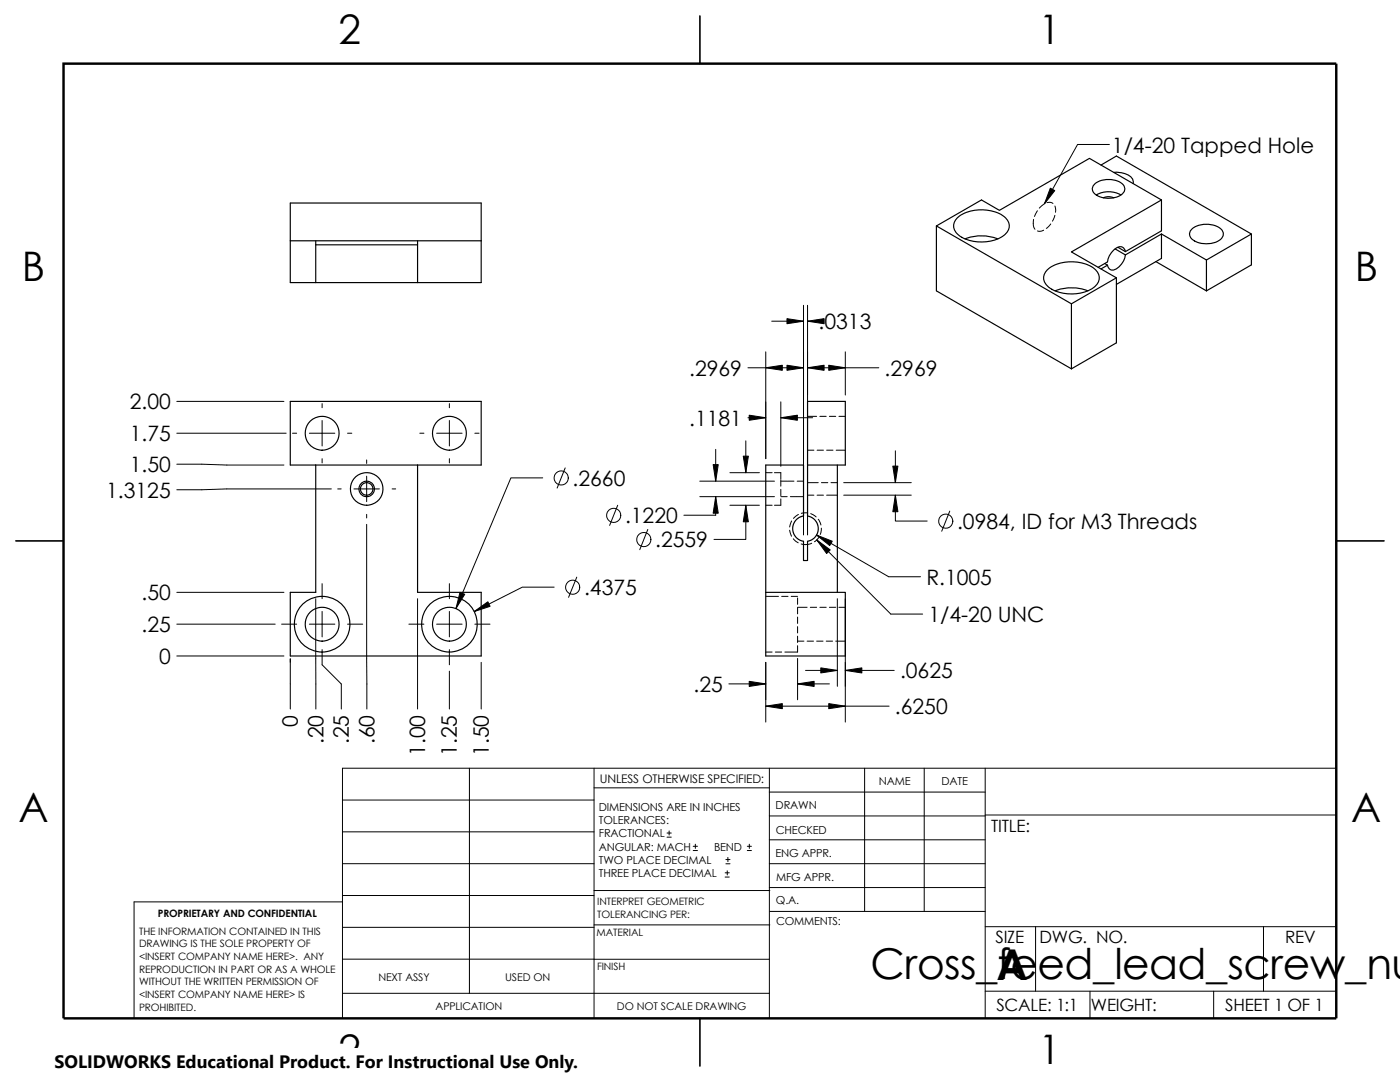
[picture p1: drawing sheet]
<svg xmlns="http://www.w3.org/2000/svg" width="279mm" height="216mm" viewBox="0 0 279 216" stroke-linecap="round" stroke-linejoin="round" font-family="sans-serif">
<g fill="none" stroke="#000" stroke-width=".2">
<path d="M221.4 28.8h-6.3l-6.7 11.9M206.3 43.8l-.1 1.2 .3 .7M207 42.1l-.6 1.1M208.3 45.9l-.8 .3-.4-.1M208.4 40.7l-1 .8M208.9 40.4h.8l.4 .2M209.7 44.7l-.9 .9M210.5 41.1l.2 1.3M210.5 43l-.5 1.1M149.3 73.4h11.1M152.8 70.2v21.3M154 64.1h6.4"/>
<path d="M160.4 60.9v45.8M161.2 60.9v45.8M161.2 64.1h1M161.2 73.4h14.2M168.7 70.2v8.6M35.3 86.4h21.8M35.3 80.1h21.4M35.3 92.6l21.4 .2M58.4 86.4h.8M61.7 86.4h5.1M64.3 80.5v.9M64.3 83.9v5.1"/>
<path d="M64.3 91.5v.9M66.1 97.6h-20.8l-10 .1M67.4 97.6h.7M69.4 86.4h.8M70.6 97.6h5.1M73.2 91.8v.7M73.2 95v5.1M78.3 97.6h.7M83.8 86.4h.8M87.1 86.4h5.1M89.7 80.5v.9M89.7 83.9v5.1"/>
<path d="M89.7 91.5v.9M94.8 86.4h.8M108.3 95.4h-6.3l-11 26M112.8 93.4l-1.6 4M139.7 99.1h14.9M139.7 96h14.9M142.8 89.7v6.3M142.8 99.1v3.7h-6.3M145.7 94.3h5.9M148.8 88v6.3M149.3 83.4h3.5M152.8 94.3h1.3"/>
<path d="M154.6 94.3h1.2v1.3M155.8 99.5v1.3h-1.2M155.8 97.6v1.3M155.8 95.7v1.3M155.8 80.2v12.8M155.8 83.4h6.4M155.8 99.1h1.3M155.8 96h1.3M157.2 96h1.3M157.7 99.1h1.3M159.1 99.1h1.3M159.1 96h1.3"/>
<path d="M161.2 89.8h1.2M161.2 83.1h1.8M161.2 96.3h2.1M161.2 98.8h1.2M163.1 89.8h1.2M163.1 98.8h1.2M163.6 83.1h1.3M163.9 96.3h1.3M165 89.8h1.2M165 98.8h2.1M165.5 83.1h1.3M165.8 96.3h1.3"/>
<path d="M166.9 89.8h1.8M167.4 83.1h1.3M168.4 98.8h13.5M168.4 96.3h13.5M178.7 90v6.3M178.7 98.8v5.2h6.3M35.3 118.2h21.4M63 119.5v22M64.3 116.5v3M73.2 102.6v.8M73.2 104.6v36.9M83.3 119.5v22"/>
<path d="M89.7 116.5v3M110.6 117.2h-6.4l-9.6 4.8M115.1 115.2l-1.6 4M123.3 100.8l-1.6 4M129.3 105.6l-1.6 4.1M145.7 100.8h5.9M148.8 100.8v6.8h-6.3M152.8 100.8h1.3M152.8 119h2.6M156 119h1.3M157.6 105.8l.4 1.2M157.9 119h1.3"/>
<path d="M158 103.9l-.4 1.3M158.3 107.5l1 .8M159.2 119.3v1.3M159.3 102.7l-1 .7M161.2 102.3l-1.3 .1M161.8 102.5l1.1 .6M162 108.4l-1.2 .3-.9-.2M163 106.8l14.4 8.3h6.3M163 107.7l14.8 14.8h6.3M163.3 103.6l.5 1.2M163.4 107.2l-.9 .9M163.9 105.4l-.2 1.2"/>
<path d="M167.1 119.5v17.4M168.7 119.5v24.6M189.5 102l-1.6 4M35.3 130.9h21.4M35.3 124.5h19.6M56.2 124.5h3M57.9 131.5v10M61.7 124.5h5.1M64.3 129.6v3.1l3.8 3.8v5M64.3 122v5.1M69.4 124.5h3M81.6 124.5h3"/>
<path d="M87.1 124.5h5.1M89.7 122v5.1M89.7 129.6v3.1M89.7 133.9v7.6M94.8 124.5h3M96 132.2v9.3M145.5 136.5h7.3M152.8 130.1h1.3M152.8 132.2v11.9M154.7 130.1h1.3M159.2 121.2h1.9M159.2 128.8v1.3h-2.6"/>
<path d="M159.2 126.9v1.3M159.2 125v1.3M159.2 123.1v1.3M159.2 121.2v1.3M159.2 127.9h1.2M159.2 131.4v8.2M159.2 136.5h6.3M160.8 133.8h6.3M161.1 127.9h1.2M161.7 121.2h1.3M163 127.9h1.3M163.6 121.2h1.3"/>
<path d="M164.9 127.9h1.3M165.5 121.2h1.3M166.8 127.9h1.9M167.4 121.2h1.3M168.7 133.8h9.8M68.3 159.6h50.3M93.7 153.3v44.9M118.6 153.3v49.9M118.6 157.2h34.9M152.8 140.9h24.6M153.5 153.3v49.9M153.5 158.1h43.1"/>
<path d="M172.6 153.3v28.6M184.4 153.3v28.6M196.6 153.3v49.9M266.7 153.3h-198.4v49.9M68.3 180h-41.5v23.2M68.3 166h50.3M68.3 178.7h50.3M68.3 172.3h50.3M118.6 177.7h35M133.1 167h.9M133.1 166.2h.9M133.5 165.8v.8"/>
<path d="M138.3 169.7h.9M138.3 168.9h.9M138.8 168.4v.9M144.7 175h.8M144.7 174.2h.8M144.9 172.4h.8M144.9 171.5h.8M145.1 173.8v.8M145.3 171.1v.8M149.1 169.7h.9M149.1 168.9h.9M149.5 168.4v.9"/>
<path d="M153.5 162.8h43.1M153.5 172.3h43.1M153.5 177.1h43.1M153.5 167.6h43.1M196.6 162.6h70.1M68.3 198.2h85.2M68.3 185h50.3M68.3 191.4h85.2M118.6 184.6h35M153.6 181.9h43M196.6 197.8h70.1M196.6 184.9h70.1"/>
<path d="M206.7 184.9v12.9M217.5 197.8v5.4M242.2 197.8v5.4M252.2 184.9v12.9"/>
<circle cx="112" cy="95.4" r="1.41"/>
<circle cx="114.3" cy="117.2" r="1.41"/>
<circle cx="122.5" cy="102.8" r="1.41"/>
<circle cx="128.5" cy="107.7" r="1.41"/>
<circle cx="188.7" cy="104" r="1.41"/>
</g>
<g fill="none" stroke="#000" stroke-width=".23">
<path d="M139.7 3.2v9.5M218.5 36.7a4.7 4.7 0 0 1 5.6 .1 1.39 1.39 0 0 1-.6 2.3 4.6 4.6 0 0 1-5.2-.6 1.22 1.22 0 0 1 .2-1.8zM218.8 38.9a5 5 0 0 1 4.9 0M219.7 32.9l3.1-1.8 26.9 15.6-8.9 5.2M220.2 39.5l1.2-.2 .9 .2M222.3 34.4a4.6 4.6 0 0 1 3.6 1.1l.2 .5v.6M231.8 39.9l-14.4-8.3-17.9 10.4-3.6-2.1-9 5.2M231.8 39.9l-18 10.4 9 5.1M231.8 39.9v6.2l-7.2 4.1M57.9 40.5h38.1v15.9h-38.1zM57.9 48h38.1M63 48.9h20.3"/>
<path d="M63 48v8.4M83.3 48v8.4M186.9 45.1l26.9 15.5v13M186.9 45.1v12.9l26.9 15.6M191.2 43.3a8.2 8.2 0 0 1 9.2-.1 2.28 2.28 0 0 1-.4 4 8.1 8.1 0 0 1-9-.5 2.13 2.13 0 0 1 .2-3.4zM192.6 47.7a9 9 0 0 1 6.5 0M209.2 53.7a8.2 8.2 0 0 1 9.2-.1 2.29 2.29 0 0 1-.5 4 8.1 8.1 0 0 1-8.9-.6 2.12 2.12 0 0 1 .2-3.3zM210.6 58a9 9 0 0 1 6.5 0M220.5 52.6l.5 .3M221 52.9l-1.3 .8M222.5 49.7l2.1 1.2M222.8 55.4l-9 5.2"/>
<path d="M222.8 55.4v13l-9 5.2M223.1 49.3l1.5 .9M224.6 50.9a3.8 3.8 0 0 1-2.3 3h-.5l-.4-.2-.4-.8M224.6 50.2a1.09 1.09 0 0 0-.7-.9 1.09 1.09 0 0 0-1.1 .2 4 4 0 0 0-1.8 2.8l-1.8 1M230.7 52.2l10.1 5.8M231.8 46.7l-7.2 4.2M231.8 46.7l9 5.2M231.8 46.7v4.9l-9 5.1M237.9 45.7a4.7 4.7 0 0 1 6 .3 1.73 1.73 0 0 1-1.4 2.4 4.6 4.6 0 0 1-4.8-.9 1.27 1.27 0 0 1 .2-1.8zM240.8 51.9v6.1M249.7 46.7v6.2l-8.9 5.1M57.9 80.1h38.1v12.7h-38.1z"/>
<path d="M63 92.8v25.4h-5.1v12.7h38.1v-12.7h-12.7v-25.4M161.2 92.8h7.5v-12.7h-7.5v22.9l.7 .2 .8 .7 .5 .9 .1 .9-.3 1-.4 .6-.5 .4-.9 .3v3.8h-.8v-3.8l-.8-.2-.7-.6-.5-.7-.2-.8 .1-.9 .4-.9 .7-.6 1-.3v-10.2h-7.6v38.1h15.9v-12.7h-15.9M167.1 92.8v25.4M3.2 107.9h9.5M266.7 107.9h9.5M139.7 203.2v9.5"/>
<circle cx="64.3" cy="86.4" r="3.4"/>
<circle cx="73.2" cy="97.6" r="3.3"/>
<circle cx="73.2" cy="97.6" r="1.55"/>
<circle cx="73.2" cy="97.6" r="1.25"/>
<circle cx="89.7" cy="86.4" r="3.4"/>
<circle cx="64.3" cy="124.5" r="3.4"/>
<circle cx="64.3" cy="124.6" r="5.6"/>
<circle cx="89.7" cy="124.5" r="3.4"/>
<circle cx="89.7" cy="124.6" r="5.6"/>
</g>
<path d="M12.7 12.7h254v190.5h-254z" fill="none" stroke="#000" stroke-width=".49"/>
<g fill="#000" stroke="#000" stroke-width=".2">
<path d="M209.6 37.5l.9 .5-2.1 2.7z" fill-rule="evenodd"/>
<path d="M152.8 73.4l3.3-.5v1z" fill-rule="evenodd"/>
<path d="M157.1 63.6l3.3 .5-3.3 .5z" fill-rule="evenodd"/>
<path d="M157.1 72.9l3.3 .5-3.3 .5z" fill-rule="evenodd"/>
<path d="M161.2 73.4l3.3-.5v1z" fill-rule="evenodd"/>
<path d="M161.2 64.1l3.3-.5v1z" fill-rule="evenodd"/>
<path d="M165.4 72.9l3.3 .5-3.3 .5z" fill-rule="evenodd"/>
<path d="M142.3 92.7h1l-.5 3.3z" fill-rule="evenodd"/>
<path d="M142.8 99.1l.5 3.3h-1z" fill-rule="evenodd"/>
<path d="M148.3 91h1.1l-.6 3.3z" fill-rule="evenodd"/>
<path d="M149.5 82.8l3.3 .6-3.3 .5z" fill-rule="evenodd"/>
<path d="M155.8 83.4l3.3-.6v1.1z" fill-rule="evenodd"/>
<path d="M178.2 93h1l-.5 3.3z" fill-rule="evenodd"/>
<path d="M178.7 98.8l.5 3.3h-1z" fill-rule="evenodd"/>
<path d="M148.8 100.8l.6 3.3h-1.1z" fill-rule="evenodd"/>
<path d="M163 106.8l3.1 1.2-.5 .9z" fill-rule="evenodd"/>
<path d="M163 107.7l2.7 2-.7 .7z" fill-rule="evenodd"/>
<path d="M91.8 118.2l1 .4-1.8 2.8z" fill-rule="evenodd"/>
<path d="M94.6 122l2.8-1.9 .4 .9z" fill-rule="evenodd"/>
<path d="M149.5 136l3.3 .5-3.3 .5z" fill-rule="evenodd"/>
<path d="M159.2 136.5l3.3-.5v1z" fill-rule="evenodd"/>
<path d="M163.8 133.3l3.3 .5-3.3 .5z" fill-rule="evenodd"/>
<path d="M168.7 133.8l3.3-.5v1z" fill-rule="evenodd"/>
<path d="M152.8 140.9l3.3-.5v1z" fill-rule="evenodd"/>
<path d="M165.4 140.4l3.3 .5-3.3 .5z" fill-rule="evenodd"/>
</g>
<path d="M10.9 209.2h104.7v6.7h-104.7z" fill="#fff"/>
<g font-size="8.5">
<text x="173.7" y="195.3">Cross_feed_lead_screw_nu</text>
<text x="198.9" y="195.5">A</text>
</g>
<g font-size="8.1">
<text x="67.6" y="8.8">2</text>
<text x="207.3" y="8.8">1</text>
<text x="4.4" y="56.1">B</text>
<text x="270.4" y="56.1">B</text>
<text x="3.7" y="164.1">A</text>
<text x="269.7" y="164.1">A</text>
<text x="67.6" y="212.3">2</text>
<text x="207.3" y="212.3">1</text>
</g>
<g font-size="4.2">
<text x="221.9" y="30.4">1/4-20 Tapped Hole</text>
<text x="163.4" y="65.7">.0313</text>
<text x="137.5" y="75">.2969</text>
<text x="176.6" y="75">.2969</text>
<text x="25.9" y="81.7">2.00</text>
<text x="25.9" y="88">1.75</text>
<text x="137.5" y="84.9">.1181</text>
<text x="25.9" y="94.2">1.50</text>
<text x="21.2" y="99.3">1.3125</text>
<text x="114.3" y="96.9">.2660</text>
<text x="124.7" y="104.4">.1220</text>
<text x="191" y="105.5">.0984, ID for M3 Threads</text>
<text x="130.7" y="109.2">.2559</text>
<text x="28.2" y="119.8">.50</text>
<text x="116.6" y="118.7">.4375</text>
<text x="184.9" y="116.7">R.1005</text>
<text x="185.3" y="124.1">1/4-20 UNC</text>
<text x="28.2" y="126.1">.25</text>
<text x="31.8" y="132.5">0</text>
<text x="179.6" y="135.4">.0625</text>
<text x="138.4" y="138">.25</text>
<text x="178.6" y="142.5">.6250</text>
<text x="59.4" y="145" transform="rotate(-90 59.4 145)">0</text>
<text x="64.5" y="148.5" transform="rotate(-90 64.5 148.5)">.20</text>
<text x="69.6" y="148.5" transform="rotate(-90 69.6 148.5)">.25</text>
<text x="74.7" y="148.5" transform="rotate(-90 74.7 148.5)">.60</text>
<text x="84.8" y="150.9" transform="rotate(-90 84.8 150.9)">1.00</text>
<text x="91.2" y="150.9" transform="rotate(-90 91.2 150.9)">1.25</text>
<text x="97.5" y="150.9" transform="rotate(-90 97.5 150.9)">1.50</text>
</g>
<text font-size="3.6" x="10.9" y="213">SOLIDWORKS Educational Product. For Instructional Use Only.</text>
<g font-size="3.4">
<text x="197.8" y="166">TITLE:</text>
<text x="198.7" y="188.1">SIZE</text>
<text x="207.5" y="188.1">DWG. NO.</text>
<text x="256.5" y="188.2">REV</text>
<text x="198.8" y="201.7">SCALE: 1:1</text>
<text x="217.7" y="201.7">WEIGHT:</text>
<text x="244.5" y="201.7">SHEET 1 OF 1</text>
</g>
<text font-size="2.4" x="119.7" y="156.2">UNLESS OTHERWISE SPECIFIED:</text>
<g font-size="2.2">
<text x="119.5" y="161.8">DIMENSIONS ARE IN INCHES</text>
<text x="154.8" y="161.5">DRAWN</text>
<text x="175.4" y="156.7">NAME</text>
<text x="187.9" y="156.7">DATE</text>
<text x="119.5" y="164.4">TOLERANCES:</text>
<text x="119.5" y="167.1">FRACTIONAL</text>
<text x="154.8" y="166.3">CHECKED</text>
<text x="119.5" y="172.4">TWO PLACE DECIMAL</text>
<text x="119.5" y="169.7">ANGULAR: MACH</text>
<text x="142.5" y="169.7">BEND</text>
<text x="154.8" y="171">ENG APPR.</text>
<text x="119.5" y="175">THREE PLACE DECIMAL</text>
<text x="154.9" y="175.7">MFG APPR.</text>
<text x="154.9" y="180.4">Q.A.</text>
<text x="154.9" y="184.7">COMMENTS:</text>
</g>
<g font-size="2.1">
<text x="75.5" y="195.7">NEXT ASSY</text>
<text x="100.8" y="195.7">USED ON</text>
<text x="86.9" y="201.6">APPLICATION</text>
<text x="123.1" y="201.6">DO NOT SCALE DRAWING</text>
</g>
<g font-size="2">
<text x="31.5" y="182.9">PROPRIETARY AND CONFIDENTIAL</text>
<text x="119.2" y="180.6">INTERPRET GEOMETRIC</text>
<text x="119.2" y="183.1">TOLERANCING PER:</text>
<text x="27.7" y="186.5">THE INFORMATION CONTAINED IN THIS</text>
<text x="27.7" y="189.1">DRAWING IS THE SOLE PROPERTY OF</text>
<text x="27.7" y="191.6">&lt;INSERT COMPANY NAME HERE&gt;. ANY</text>
<text x="119.1" y="186.7">MATERIAL</text>
<text x="27.7" y="194.1">REPRODUCTION IN PART OR AS A WHOLE</text>
<text x="27.7" y="196.6">WITHOUT THE WRITTEN PERMISSION OF</text>
<text x="119.1" y="193.5">FINISH</text>
<text x="27.7" y="199.2">&lt;INSERT COMPANY NAME HERE&gt; IS</text>
<text x="27.7" y="201.7">PROHIBITED.</text>
</g>
</svg>
